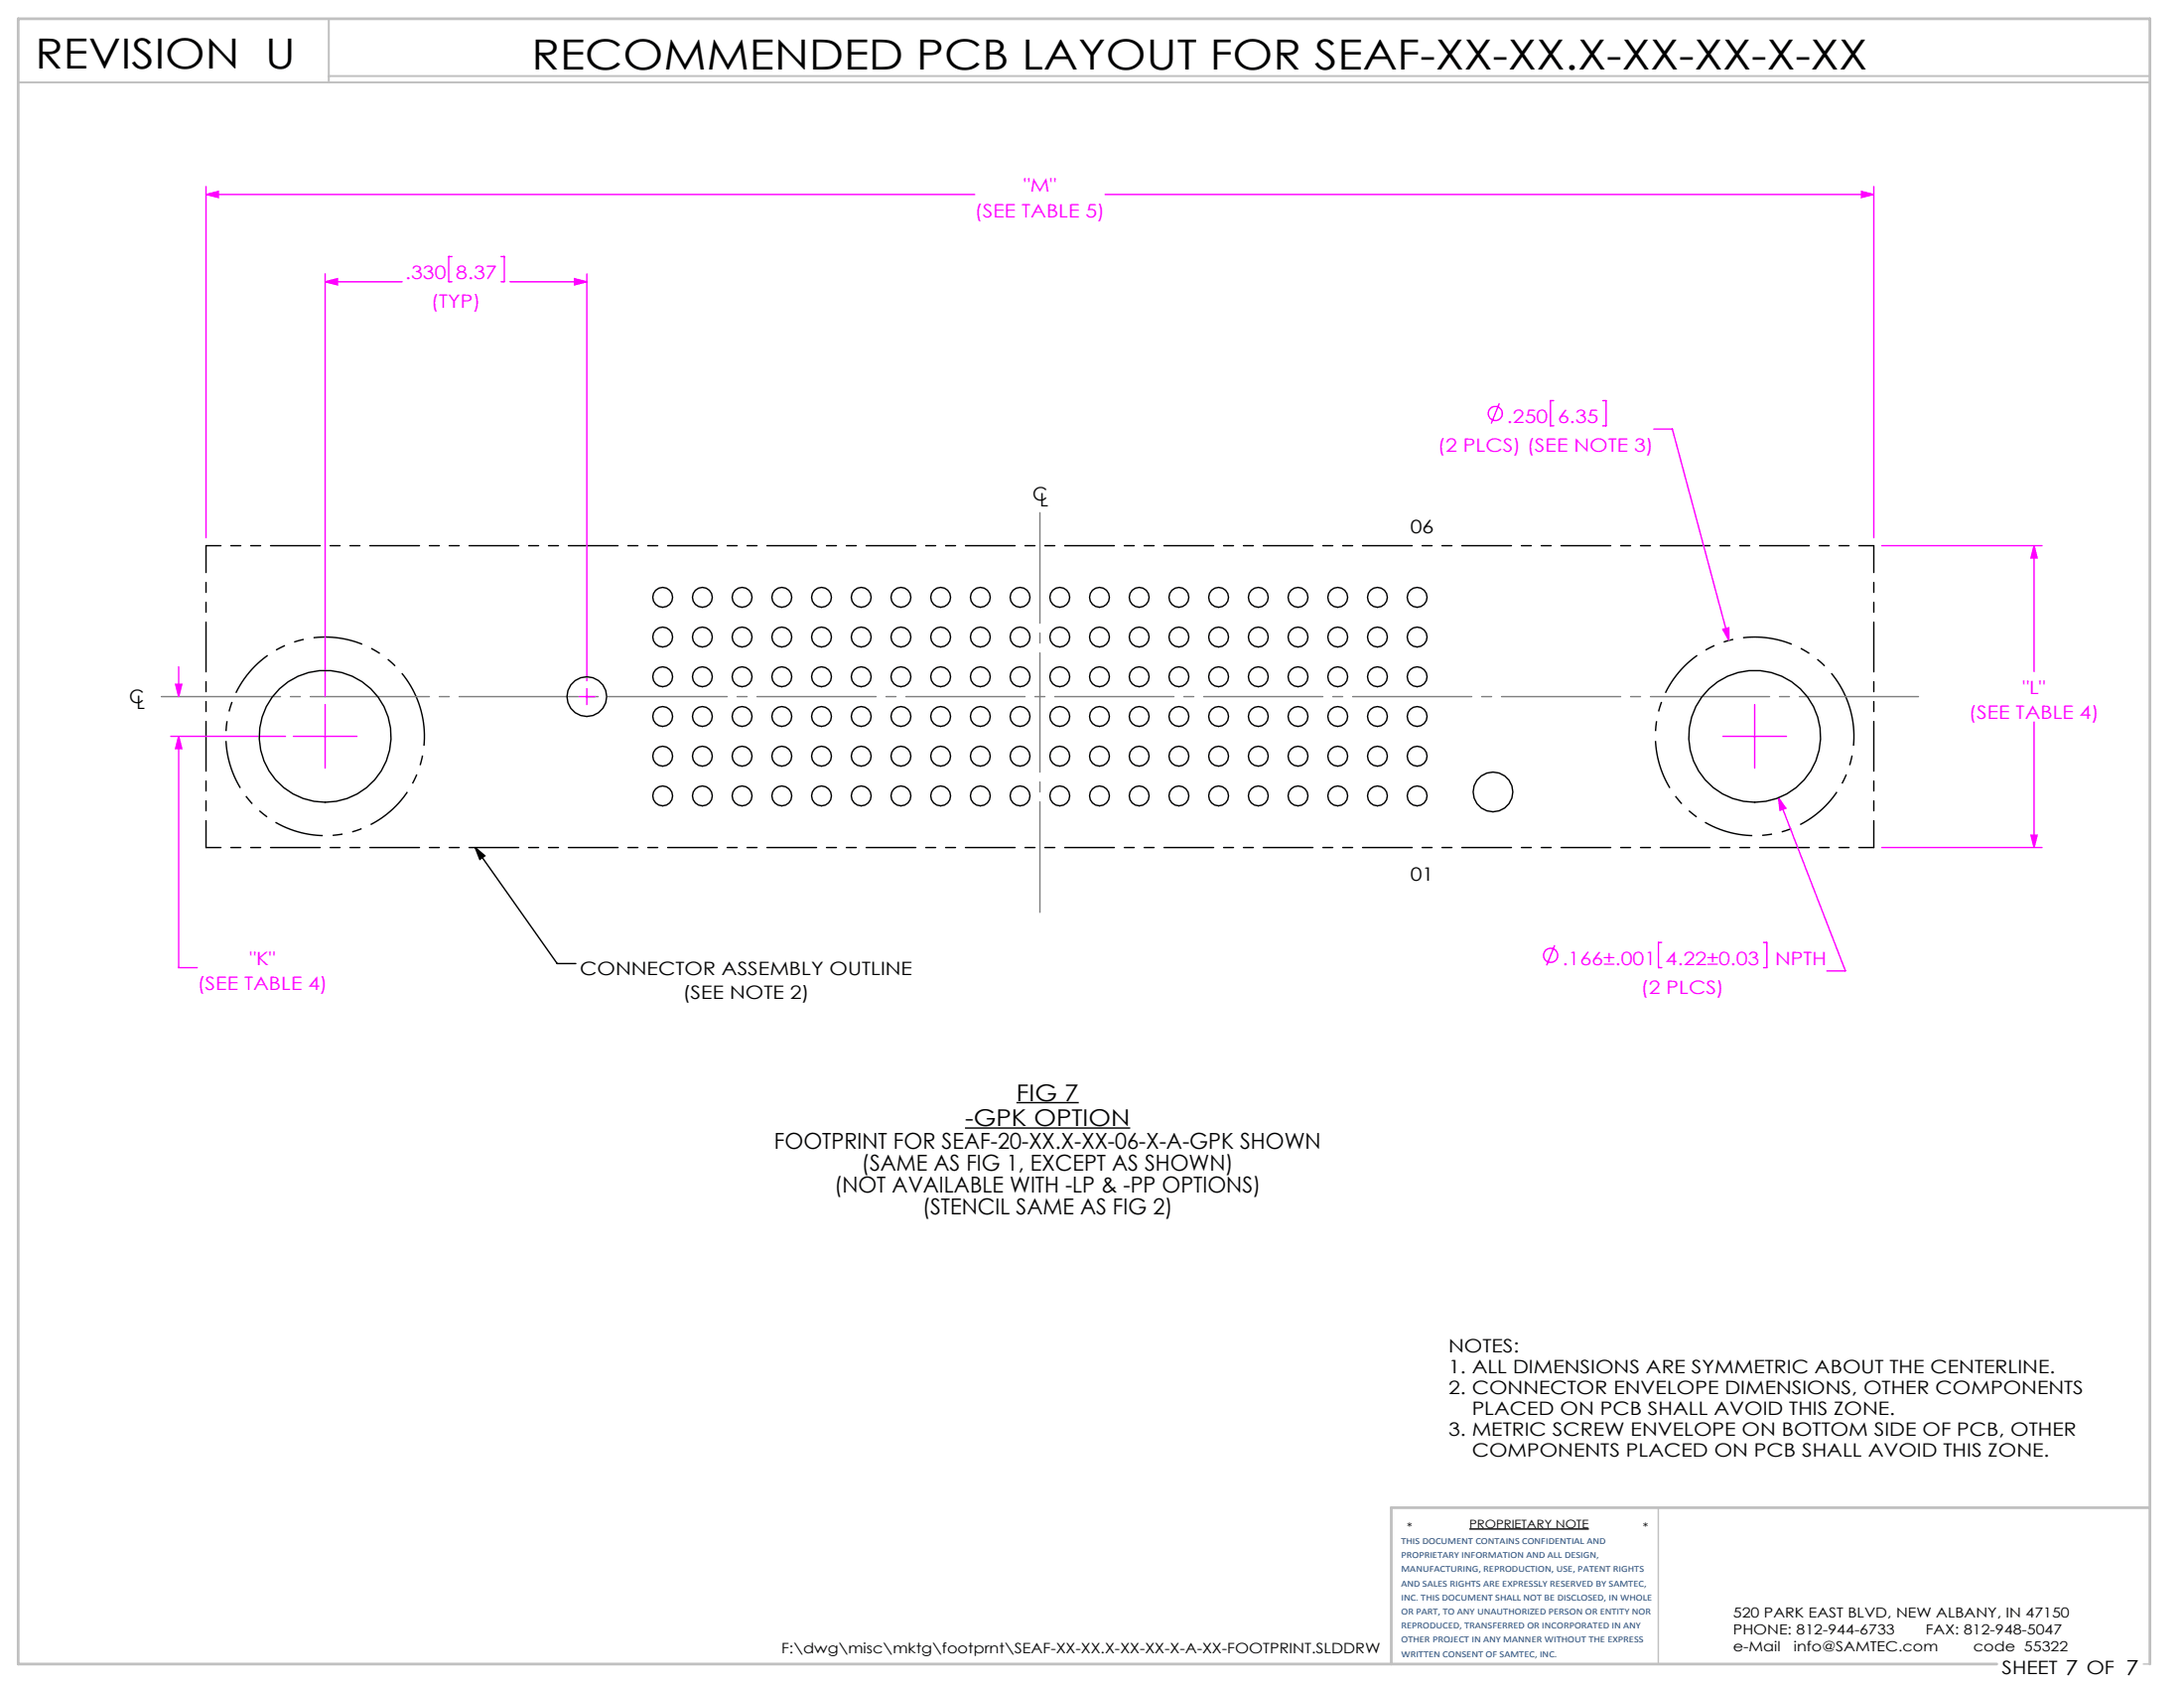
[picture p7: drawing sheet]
<svg xmlns="http://www.w3.org/2000/svg" width="279mm" height="216mm" viewBox="0 0 279 216" stroke-linecap="round" stroke-linejoin="round" font-family="sans-serif">
<path d="M60.8 108.4l10.5 14.8h2.4M60.8 108.4l1.2 1.1-.6 .4zM123.5 144.3h21.1M130 141h8M188 195.6h15.3" fill="none" stroke="#000" stroke-width=".18"/>
<path d="M212.2 192.8v20M274.2 212.8h.8" fill="none" stroke="#c0c0c0" stroke-width=".18"/>
<path d="M2.3 10.5h272.7M42.1 2.4v8.1M42.1 9.7h232.9" fill="none" stroke="#c0c0c0" stroke-width=".25"/>
<path d="M275 192.8h-97v20M255.5 212.8h-253.2v-210.4h272.7v210.4" fill="none" stroke="#c0c0c0" stroke-width=".35"/>
<g fill="none" stroke="#f0f" stroke-width=".18">
<path d="M26.4 24.9l1.5-.4v.8zM26.4 23.9v44.9M26.4 24.9h98.3M41.6 35v54.1M41.6 36h9.8M41.6 36l1.6-.4v.8zM57.8 32.8h-.4v3.2h.4M64.1 32.8h.4v3.2h-.4M65.2 36h9.9M73.5 35.6l1.6 .4-1.6 .4zM75.1 35v52.1M141.4 24.9h98.3"/>
<path d="M238.1 24.5l1.6 .4-1.6 .4zM239.7 23.9v44.9M191.8 51.6l-1 2.6M198.8 51.2h-.5v3.3h.5M205 51.2h.5v3.3h-.5M211.6 54.9h2.3l7.3 27M240.7 69.8h20.5M260.2 69.8l.4 1.6h-.8zM260.2 69.8v16.1M21.8 94.2h14.7M22.5 87.5h.8l-.4 1.6zM22.9 94.2l.4 1.6h-.8z"/>
<path d="M22.9 94.2v29.6h2.3M22.9 85.3v3.8M37.5 94.2h8.2M41.6 90.1v8.1M74.1 89.1h2M75.1 88.1v2M220.4 80.5l.8-.2v1.6zM220.4 94.2h8.1M224.5 90.1v8.1M260.2 92.3v16.1M227.5 102l8.6 22.2h-2.4M227.5 102l1 1.4-.8 .3z"/>
<path d="M240.7 108.4h20.5M259.8 106.8h.8l-.4 1.6zM198.9 120.9l-1 2.6M212.6 120.5h-.4v3.3h.4M225.6 120.5h.4v3.3h-.4"/>
<circle cx="191.3" cy="52.9" r=".9"/>
<circle cx="198.4" cy="122.2" r=".9"/>
</g>
<path d="M53.7 90.5a12.7 12.7 0 0 0-21.2-5.2 12.7 12.7 0 0 0 5.6 21.1 12.7 12.7 0 0 0 15.9-15l-.3-.9M236.6 90.5a12.7 12.7 0 0 0-21.2-5.2 12.7 12.7 0 0 0 5.6 21.1 12.7 12.7 0 0 0 15.9-15l-.3-.9" fill="none" stroke="#000" stroke-width=".18" stroke-dasharray="6.3 1.3 1.3 1.3 1.3 1.3" stroke-dashoffset="1.4" stroke-linecap="butt"/>
<path d="M20.5 89.1h225.1" fill="none" stroke="#808080" stroke-width=".18" stroke-dasharray="15.2 1.3 1.3 1.3" stroke-dashoffset="-.2"/>
<path d="M133 116.7v-51.1" fill="none" stroke="#808080" stroke-width=".18" stroke-dasharray="15.2 1.3 1.3 1.3" stroke-dashoffset="1.1"/>
<path d="M26.4 69.8h213.3M26.4 108.4h213.3" fill="none" stroke="#000" stroke-width=".18" stroke-dasharray="6.3 1.3 1.3 1.3 1.3 1.3" stroke-dashoffset="4.4"/>
<path d="M26.4 69.8v38.6M239.7 69.8v38.6" fill="none" stroke="#000" stroke-width=".18" stroke-dasharray="6.3 1.3 1.3 1.3 1.3 1.3" stroke-dashoffset="2.9"/>
<path d="M60.8 108.4l1.2 1.1-.6 .4z" fill="#000"/>
<g fill="#f0f">
<path d="M26.4 24.9l1.5-.4v.8zM238.1 24.5l1.6 .4-1.6 .4zM260.2 69.8l.4 1.6h-.8zM259.8 106.8h.8l-.4 1.6zM220.4 80.5l.8 1.4v-1.6z"/>
<path d="M41.6 36l1.6-.4v.8zM73.5 35.6l1.6 .4-1.6 .4zM22.5 87.5h.8l-.4 1.6zM22.9 94.2l.4 1.6h-.8zM227.5 102l.2 1.7 .8-.3z"/>
</g>
<g fill="none" stroke="#000" stroke-width=".18">
<circle cx="84.8" cy="76.4" r="1.27"/>
<circle cx="89.9" cy="76.4" r="1.27"/>
<circle cx="94.9" cy="76.4" r="1.27"/>
<circle cx="100" cy="76.4" r="1.27"/>
<circle cx="105.1" cy="76.4" r="1.27"/>
<circle cx="110.2" cy="76.4" r="1.27"/>
<circle cx="115.3" cy="76.4" r="1.27"/>
<circle cx="120.3" cy="76.4" r="1.27"/>
<circle cx="125.4" cy="76.4" r="1.27"/>
<circle cx="130.5" cy="76.4" r="1.27"/>
<circle cx="135.6" cy="76.4" r="1.27"/>
<circle cx="140.7" cy="76.4" r="1.27"/>
<circle cx="145.7" cy="76.4" r="1.27"/>
<circle cx="150.8" cy="76.4" r="1.27"/>
<circle cx="155.9" cy="76.4" r="1.27"/>
<circle cx="161" cy="76.4" r="1.27"/>
<circle cx="166.1" cy="76.4" r="1.27"/>
<circle cx="171.1" cy="76.4" r="1.27"/>
<circle cx="176.2" cy="76.4" r="1.27"/>
<circle cx="181.3" cy="76.4" r="1.27"/>
<circle cx="41.6" cy="94.2" r="8.4"/>
<circle cx="75.1" cy="89.1" r="2.54"/>
<circle cx="84.8" cy="91.6" r="1.27"/>
<circle cx="84.8" cy="86.6" r="1.27"/>
<circle cx="84.8" cy="81.5" r="1.27"/>
<circle cx="84.8" cy="96.7" r="1.27"/>
<circle cx="89.9" cy="91.6" r="1.27"/>
<circle cx="89.9" cy="86.6" r="1.27"/>
<circle cx="89.9" cy="81.5" r="1.27"/>
<circle cx="89.9" cy="96.7" r="1.27"/>
<circle cx="94.9" cy="91.6" r="1.27"/>
<circle cx="94.9" cy="86.6" r="1.27"/>
<circle cx="94.9" cy="81.5" r="1.27"/>
<circle cx="94.9" cy="96.7" r="1.27"/>
<circle cx="100" cy="91.6" r="1.27"/>
<circle cx="100" cy="86.6" r="1.27"/>
<circle cx="100" cy="81.5" r="1.27"/>
<circle cx="100" cy="96.7" r="1.27"/>
<circle cx="105.1" cy="91.6" r="1.27"/>
<circle cx="105.1" cy="86.6" r="1.27"/>
<circle cx="105.1" cy="81.5" r="1.27"/>
<circle cx="105.1" cy="96.7" r="1.27"/>
<circle cx="110.2" cy="91.6" r="1.27"/>
<circle cx="110.2" cy="86.6" r="1.27"/>
<circle cx="110.2" cy="81.5" r="1.27"/>
<circle cx="110.2" cy="96.7" r="1.27"/>
<circle cx="115.3" cy="91.6" r="1.27"/>
<circle cx="115.3" cy="86.6" r="1.27"/>
<circle cx="115.3" cy="81.5" r="1.27"/>
<circle cx="115.3" cy="96.7" r="1.27"/>
<circle cx="120.3" cy="91.6" r="1.27"/>
<circle cx="120.3" cy="86.6" r="1.27"/>
<circle cx="120.3" cy="81.5" r="1.27"/>
<circle cx="120.3" cy="96.7" r="1.27"/>
<circle cx="125.4" cy="91.6" r="1.27"/>
<circle cx="125.4" cy="86.6" r="1.27"/>
<circle cx="125.4" cy="81.5" r="1.27"/>
<circle cx="125.4" cy="96.7" r="1.27"/>
<circle cx="130.5" cy="91.6" r="1.27"/>
<circle cx="130.5" cy="86.6" r="1.27"/>
<circle cx="130.5" cy="81.5" r="1.27"/>
<circle cx="130.5" cy="96.7" r="1.27"/>
<circle cx="135.6" cy="91.6" r="1.27"/>
<circle cx="135.6" cy="86.6" r="1.27"/>
<circle cx="135.6" cy="81.5" r="1.27"/>
<circle cx="135.6" cy="96.7" r="1.27"/>
<circle cx="140.7" cy="91.6" r="1.27"/>
<circle cx="140.7" cy="86.6" r="1.27"/>
<circle cx="140.7" cy="81.5" r="1.27"/>
<circle cx="140.7" cy="96.7" r="1.27"/>
<circle cx="145.7" cy="91.6" r="1.27"/>
<circle cx="145.7" cy="86.6" r="1.27"/>
<circle cx="145.7" cy="81.5" r="1.27"/>
<circle cx="145.7" cy="96.7" r="1.27"/>
<circle cx="150.8" cy="91.6" r="1.27"/>
<circle cx="150.8" cy="86.6" r="1.27"/>
<circle cx="150.8" cy="81.5" r="1.27"/>
<circle cx="150.8" cy="96.7" r="1.27"/>
<circle cx="155.9" cy="91.6" r="1.27"/>
<circle cx="155.9" cy="86.6" r="1.27"/>
<circle cx="155.9" cy="81.5" r="1.27"/>
<circle cx="155.9" cy="96.7" r="1.27"/>
<circle cx="161" cy="91.6" r="1.27"/>
<circle cx="161" cy="86.6" r="1.27"/>
<circle cx="161" cy="81.5" r="1.27"/>
<circle cx="161" cy="96.7" r="1.27"/>
<circle cx="166.1" cy="91.6" r="1.27"/>
<circle cx="166.1" cy="86.6" r="1.27"/>
<circle cx="166.1" cy="81.5" r="1.27"/>
<circle cx="166.1" cy="96.7" r="1.27"/>
<circle cx="171.1" cy="91.6" r="1.27"/>
<circle cx="171.1" cy="86.6" r="1.27"/>
<circle cx="171.1" cy="81.5" r="1.27"/>
<circle cx="171.1" cy="96.7" r="1.27"/>
<circle cx="176.2" cy="91.6" r="1.27"/>
<circle cx="176.2" cy="86.6" r="1.27"/>
<circle cx="176.2" cy="81.5" r="1.27"/>
<circle cx="176.2" cy="96.7" r="1.27"/>
<circle cx="181.3" cy="91.6" r="1.27"/>
<circle cx="181.3" cy="86.6" r="1.27"/>
<circle cx="181.3" cy="81.5" r="1.27"/>
<circle cx="181.3" cy="96.7" r="1.27"/>
<circle cx="224.5" cy="94.2" r="8.4"/>
<circle cx="84.8" cy="101.8" r="1.27"/>
<circle cx="89.9" cy="101.8" r="1.27"/>
<circle cx="94.9" cy="101.8" r="1.27"/>
<circle cx="100" cy="101.8" r="1.27"/>
<circle cx="105.1" cy="101.8" r="1.27"/>
<circle cx="110.2" cy="101.8" r="1.27"/>
<circle cx="115.3" cy="101.8" r="1.27"/>
<circle cx="120.3" cy="101.8" r="1.27"/>
<circle cx="125.4" cy="101.8" r="1.27"/>
<circle cx="130.5" cy="101.8" r="1.27"/>
<circle cx="135.6" cy="101.8" r="1.27"/>
<circle cx="140.7" cy="101.8" r="1.27"/>
<circle cx="145.7" cy="101.8" r="1.27"/>
<circle cx="150.8" cy="101.8" r="1.27"/>
<circle cx="155.9" cy="101.8" r="1.27"/>
<circle cx="161" cy="101.8" r="1.27"/>
<circle cx="166.1" cy="101.8" r="1.27"/>
<circle cx="171.1" cy="101.8" r="1.27"/>
<circle cx="176.2" cy="101.8" r="1.27"/>
<circle cx="181.3" cy="101.8" r="1.27"/>
<circle cx="191" cy="101.3" r="2.54"/>
</g>
<g font-size="5.3">
<text x="4.5" y="8.8">REVISION U</text>
<text x="68" y="8.9">RECOMMENDED PCB LAYOUT FOR SEAF-XX-XX.X-XX-XX-X-XX</text>
</g>
<g font-size="3">
<text x="130" y="140.8">FIG 7</text>
<text x="123.5" y="144.1">-GPK OPTION</text>
</g>
<g font-size="2.8">
<text x="99" y="146.9">FOOTPRINT FOR SEAF-20-XX.X-XX-06-X-A-GPK SHOWN</text>
<text x="110.2" y="149.7">(SAME AS FIG 1, EXCEPT AS SHOWN)</text>
<text x="106.7" y="152.6">(NOT AVAILABLE WITH -LP &amp; -PP OPTIONS)</text>
<text x="118" y="155.4">(STENCIL SAME AS FIG 2)</text>
</g>
<g font-size="2.4" fill="#f0f">
<text x="124.7" y="27.8">(SEE TABLE 5)</text>
<text x="131" y="24.5">&quot;M&quot;</text>
<text x="51.8" y="35.7">.330</text>
<text x="58.3" y="35.7">8.37</text>
<text x="55.2" y="39.3">(TYP)</text>
<text x="183.9" y="57.8">(2 PLCS) (SEE NOTE 3)</text>
<text x="192.8" y="54.1">.250</text>
<text x="199.3" y="54.1">6.35</text>
<text x="258.8" y="88.8">&quot;L&quot;</text>
<text x="251.9" y="92">(SEE TABLE 4)</text>
<text x="31.9" y="123.4">&quot;K&quot;</text>
<text x="199.9" y="123.4">.166±.001</text>
<text x="213.1" y="123.4">4.22±0.03</text>
<text x="227.1" y="123.4">NPTH</text>
<text x="25.2" y="126.7">(SEE TABLE 4)</text>
<text x="209.9" y="127.1">(2 PLCS)</text>
</g>
<g font-size="2.4">
<text x="132.1" y="64">C</text>
<text x="133" y="64.8">L</text>
<text x="180.4" y="68.1">06</text>
<text x="16.5" y="89.9">C</text>
<text x="17.5" y="90.7">L</text>
<text x="180.4" y="112.6">01</text>
<text x="74.2" y="124.7">CONNECTOR ASSEMBLY OUTLINE</text>
<text x="87.3" y="127.7">(SEE NOTE 2)</text>
<text x="185.3" y="173">NOTES:</text>
<text x="185.3" y="175.7">1. ALL DIMENSIONS ARE SYMMETRIC ABOUT THE CENTERLINE.</text>
<text x="185.3" y="178.4">2. CONNECTOR ENVELOPE DIMENSIONS, OTHER COMPONENTS</text>
<text x="185.3" y="183.7">3. METRIC SCREW ENVELOPE ON BOTTOM SIDE OF PCB, OTHER</text>
<text x="188.3" y="181">PLACED ON PCB SHALL AVOID THIS ZONE.</text>
<text x="188.3" y="186.4">COMPONENTS PLACED ON PCB SHALL AVOID THIS ZONE.</text>
<text x="256.1" y="214.1">SHEET 7 OF 7</text>
</g>
<g font-size="1.8">
<text x="221.7" y="206.8">520 PARK EAST BLVD, NEW ALBANY, IN 47150</text>
<text x="221.7" y="209">PHONE: 812-944-6733</text>
<text x="246.4" y="209">FAX: 812-948-5047</text>
<text x="100" y="211.5">F:\dwg\misc\mktg\footprnt\SEAF-XX-XX.X-XX-XX-X-A-XX-FOOTPRINT.SLDDRW</text>
<text x="221.7" y="211.1">e-Mail</text>
<text x="229.5" y="211.1">info@SAMTEC.com</text>
<text x="252.5" y="211.1">code 55322</text>
</g>
<g font-size="1.5">
<text x="180" y="195.9">*</text>
<text x="188" y="195.5">PROPRIETARY NOTE</text>
<text x="210.2" y="195.9">*</text>
</g>
<g font-size="1.2" fill="#1f497d">
<text x="179.3" y="197.5">THIS DOCUMENT CONTAINS CONFIDENTIAL AND</text>
<text x="179.3" y="199.3">PROPRIETARY INFORMATION AND ALL DESIGN,</text>
<text x="179.3" y="201.1">MANUFACTURING, REPRODUCTION, USE, PATENT RIGHTS</text>
<text x="179.3" y="202.9">AND SALES RIGHTS ARE EXPRESSLY RESERVED BY SAMTEC,</text>
<text x="179.3" y="204.7">INC. THIS DOCUMENT SHALL NOT BE DISCLOSED, IN WHOLE</text>
<text x="179.3" y="206.5">OR PART, TO ANY UNAUTHORIZED PERSON OR ENTITY NOR</text>
<text x="179.3" y="208.3">REPRODUCED, TRANSFERRED OR INCORPORATED IN ANY</text>
<text x="179.3" y="210.1">OTHER PROJECT IN ANY MANNER WITHOUT THE EXPRESS</text>
<text x="179.3" y="211.9">WRITTEN CONSENT OF SAMTEC, INC.</text>
</g>
</svg>
